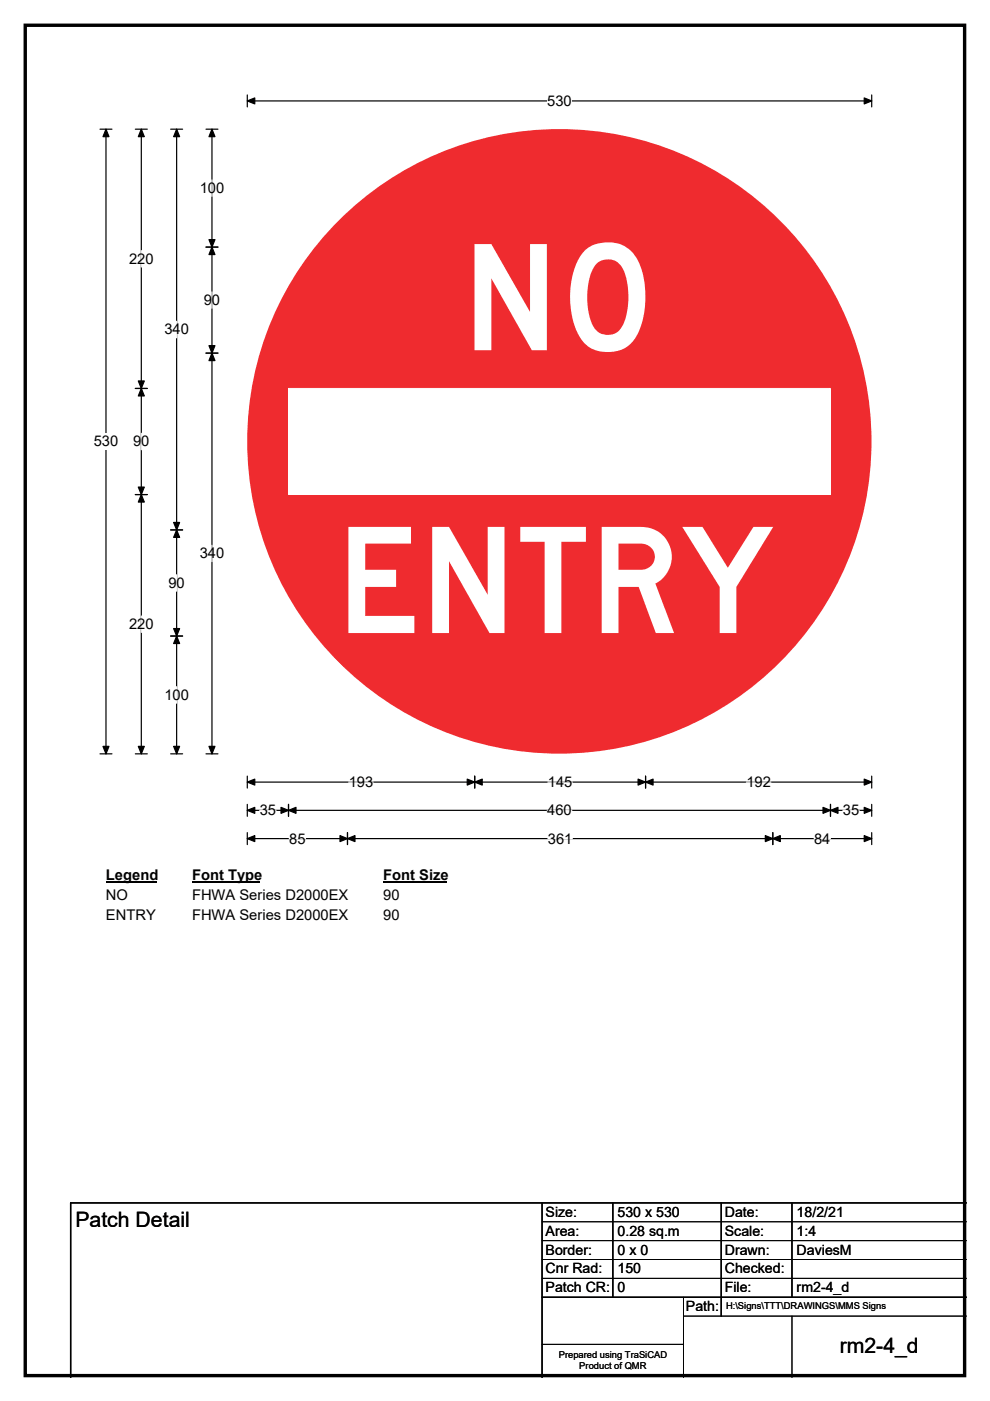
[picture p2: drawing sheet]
<svg xmlns="http://www.w3.org/2000/svg" width="210mm" height="297mm" viewBox="0 0 210 297" stroke-linecap="round" stroke-linejoin="round" font-family="sans-serif">
<path d="M5.4 5.4h199.2v286.3h-199.2z" fill="none" stroke="#000" stroke-width=".72"/>
<path d="M52.5 21.4h132.4M52.5 20.1v2.6M184.9 20.1v2.6" fill="none" stroke="#000" stroke-width=".25"/>
<path d="M52.5 21.4l1.5-.6v1.2zM183.3 20.8l1.6 .6-1.6 .6z" fill="#000" stroke="#000" stroke-width=".25"/>
<path d="M116.1 19.7h5.2v3.5h-5.2z" fill="#fff"/>
<g fill="none" stroke="#000" stroke-width=".25">
<path d="M21.2 27.4h2.5M22.5 27.4v132.4M21.2 159.8h2.5M52.5 165.8h132.4M52.5 164.5v2.6M52.5 170.5v2.6M52.5 176.5v2.6M52.5 171.8h132.4M52.5 177.8h132.4M61.2 170.5v2.6M73.7 176.5v2.6M100.7 164.5v2.6"/>
<path d="M136.9 164.5v2.6M163.9 176.5v2.6M176.1 170.5v2.6M184.9 164.5v2.6M184.9 170.5v2.6M184.9 176.5v2.6"/>
</g>
<g fill="#000" stroke="#000" stroke-width=".25">
<path d="M22.5 27.4l.6 1.6h-1.3zM21.8 158.2h1.3l-.6 1.6zM52.5 165.8l1.5-.6v1.3zM52.5 171.8l1.5-.6v1.2zM52.5 177.8l1.5-.6v1.2zM61.2 171.8l1.6-.6v1.2zM59.6 171.2l1.6 .6-1.6 .6zM73.7 177.8l1.6-.6v1.2zM72.1 177.2l1.6 .6-1.6 .6zM100.7 165.8l1.6-.6v1.3zM99.1 165.2l1.6 .6-1.6 .7zM135.3 165.2l1.6 .6-1.6 .7z"/>
<path d="M136.9 165.8l1.6-.6v1.3zM162.3 177.2l1.6 .6-1.6 .6zM163.9 177.8l1.6-.6v1.2zM174.6 171.2l1.5 .6-1.5 .6zM176.1 171.8l1.6-.6v1.2zM183.3 165.2l1.6 .6-1.6 .7zM183.3 171.2l1.6 .6-1.6 .6zM183.3 177.2l1.6 .6-1.6 .6z"/>
</g>
<path d="M55.1 171.8h3.4M61.3 177.8h3.5M74 165.8h5.2M116.1 171.8h5.2M116.2 165.8h5.2M116.2 177.8h5.2M158.3 165.8h5.2M172.7 177.8h3.4M178.8 171.8h3.4" fill="none" stroke="#fff" stroke-width=".25"/>
<path d="M19.9 91.9h5.2v3.5h-5.2z" fill="#fff"/>
<g fill="none" stroke="#000" stroke-width=".25">
<path d="M28.7 27.4h2.5M30 27.4v132.4M36.2 27.4h2.5M37.5 27.4v132.4M43.7 27.4h2.5M45 27.4v132.4M43.7 52.4h2.5M43.7 74.9h2.5M28.7 82.4h2.5M28.7 104.9h2.5M36.2 112.4h2.5M36.2 134.9h2.5"/>
<path d="M28.7 159.8h2.5M36.2 159.8h2.5M43.7 159.8h2.5"/>
</g>
<g fill="#000" stroke="#000" stroke-width=".25">
<path d="M30 27.4l.6 1.6h-1.3zM37.5 27.4l.6 1.6h-1.3zM45 27.4l.6 1.6h-1.3zM45 52.4l.6 1.6h-1.3zM44.3 50.8h1.3l-.6 1.6zM44.3 73.3h1.3l-.6 1.6zM45 74.9l.6 1.6h-1.3zM30 82.4l.6 1.5h-1.3zM29.3 80.8h1.3l-.6 1.6zM29.3 103.3h1.3l-.6 1.6zM30 104.9l.6 1.5h-1.3zM37.5 112.4l.6 1.5h-1.3z"/>
<path d="M36.8 110.8h1.3l-.6 1.6zM36.8 133.3h1.3l-.6 1.6zM37.5 134.9l.6 1.5h-1.3zM29.3 158.2h1.3l-.6 1.6zM36.8 158.2h1.3l-.6 1.6zM44.3 158.2h1.3l-.6 1.6z"/>
</g>
<path d="M45 38.1v3.5M30 53.1v3.5M37.5 68.1v3.5M45 61.9v3.5M30 91.9v3.5M45 115.6v3.5M30 130.6v3.5M37.5 121.9v3.4M37.5 145.6v3.5" fill="none" stroke="#fff" stroke-width=".25"/>
<path d="M22.5 183.8h10.7v3.5h-10.7z" fill="#fff"/>
<path d="M22.5 187.1h10.7" fill="none" stroke="#000" stroke-width=".32"/>
<path d="M40.7 183.8h14.4v3.5h-14.4z" fill="#fff"/>
<path d="M40.7 187.1h14.4" fill="none" stroke="#000" stroke-width=".32"/>
<path d="M81.3 183.8h13.4v3.5h-13.4z" fill="#fff"/>
<path d="M81.3 187.1h13.4" fill="none" stroke="#000" stroke-width=".32"/>
<g fill="#fff">
<path d="M22.5 188h4.6v3.5h-4.6z"/>
<path d="M40.7 188h33.1v3.5h-33.1z"/>
<path d="M81.3 188h3.5v3.5h-3.5z"/>
<path d="M22.5 192.2h10.5v3.5h-10.5z"/>
<path d="M40.7 192.2h33.1v3.5h-33.1z"/>
<path d="M81.3 192.2h3.5v3.5h-3.5z"/>
</g>
<circle cx="118.6" cy="93.6" r="66.2" fill="#ef2b2f"/>
<path d="M61.2 82.4h114.9v22.4h-114.9z" fill="#fff"/>
<path d="M61.2 82.4h114.9v22.4h-114.9z" fill="none" stroke="#fff" stroke-width=".21"/>
<path d="M115 255v37M130 255v20M153 255v24M168 255v20M205 255h-190v37M115 275h90" fill="none" stroke="#000" stroke-width=".3"/>
<path d="M115 259h90M115 263h90M115 267h90M115 271h90M145 279h60M145 275v17M168 279v13M115 285h30" fill="none" stroke="#000" stroke-width=".21"/>
<g font-size="31.2" fill="#fff">
<text x="98" y="74.3">NO</text>
<text x="71.2" y="134.2">ENTRY</text>
</g>
<g font-size="4.5">
<text x="16" y="260.1">Patch Detail</text>
<text x="178.1" y="286.9">rm2-4_d</text>
</g>
<g font-size="3.1">
<text x="116.1" y="22.5">530</text>
<text x="42.4" y="40.9">100</text>
<text x="27.4" y="55.9">220</text>
<text x="43.2" y="64.7">90</text>
<text x="34.9" y="70.9">340</text>
<text x="19.9" y="94.7">530</text>
<text x="28.2" y="94.7">90</text>
<text x="42.4" y="118.4">340</text>
<text x="35.7" y="124.7">90</text>
<text x="27.4" y="133.4">220</text>
<text x="34.9" y="148.4">100</text>
<text x="74" y="166.9">193</text>
<text x="116.2" y="166.9">145</text>
<text x="158.3" y="166.9">192</text>
<text x="55.1" y="172.9">35</text>
<text x="116.1" y="172.9">460</text>
<text x="178.8" y="172.9">35</text>
<text x="61.3" y="178.9">85</text>
<text x="116.2" y="178.9">361</text>
<text x="172.7" y="178.9">84</text>
<text x="22.5" y="186.6">Legend</text>
<text x="22.5" y="190.8">NO</text>
<text x="40.7" y="186.6">Font Type</text>
<text x="40.7" y="190.8">FHWA Series D2000EX</text>
<text x="81.3" y="186.6">Font Size</text>
<text x="81.3" y="190.8">90</text>
<text x="22.5" y="195">ENTRY</text>
<text x="40.7" y="195">FHWA Series D2000EX</text>
<text x="81.3" y="195">90</text>
</g>
<g font-size="3">
<text x="115.7" y="258">Size:</text>
<text x="131" y="258">530 x 530</text>
<text x="153.7" y="258">Date:</text>
<text x="169" y="258">18/2/21</text>
<text x="115.7" y="262">Area:</text>
<text x="131" y="262">0.28 sq.m</text>
<text x="153.7" y="262">Scale:</text>
<text x="169" y="262">1:4</text>
<text x="115.7" y="266">Border:</text>
<text x="115.7" y="270">Cnr Rad:</text>
<text x="131" y="266">0 x 0</text>
<text x="131" y="270">150</text>
<text x="153.7" y="266">Drawn:</text>
<text x="153.7" y="270">Checked:</text>
<text x="169" y="266">DaviesM</text>
<text x="115.7" y="274">Patch CR:</text>
<text x="131" y="274">0</text>
<text x="153.7" y="274">File:</text>
<text x="169" y="274">rm2-4_d</text>
<text x="145.5" y="278">Path:</text>
</g>
<g font-size="2">
<text x="154" y="277.6">H:\Signs\TTT\DRAWINGS\MMS Signs</text>
<text x="118.5" y="287.8">Prepared using TraSiCAD</text>
<text x="122.9" y="290.2">Product of QMR</text>
</g>
</svg>
